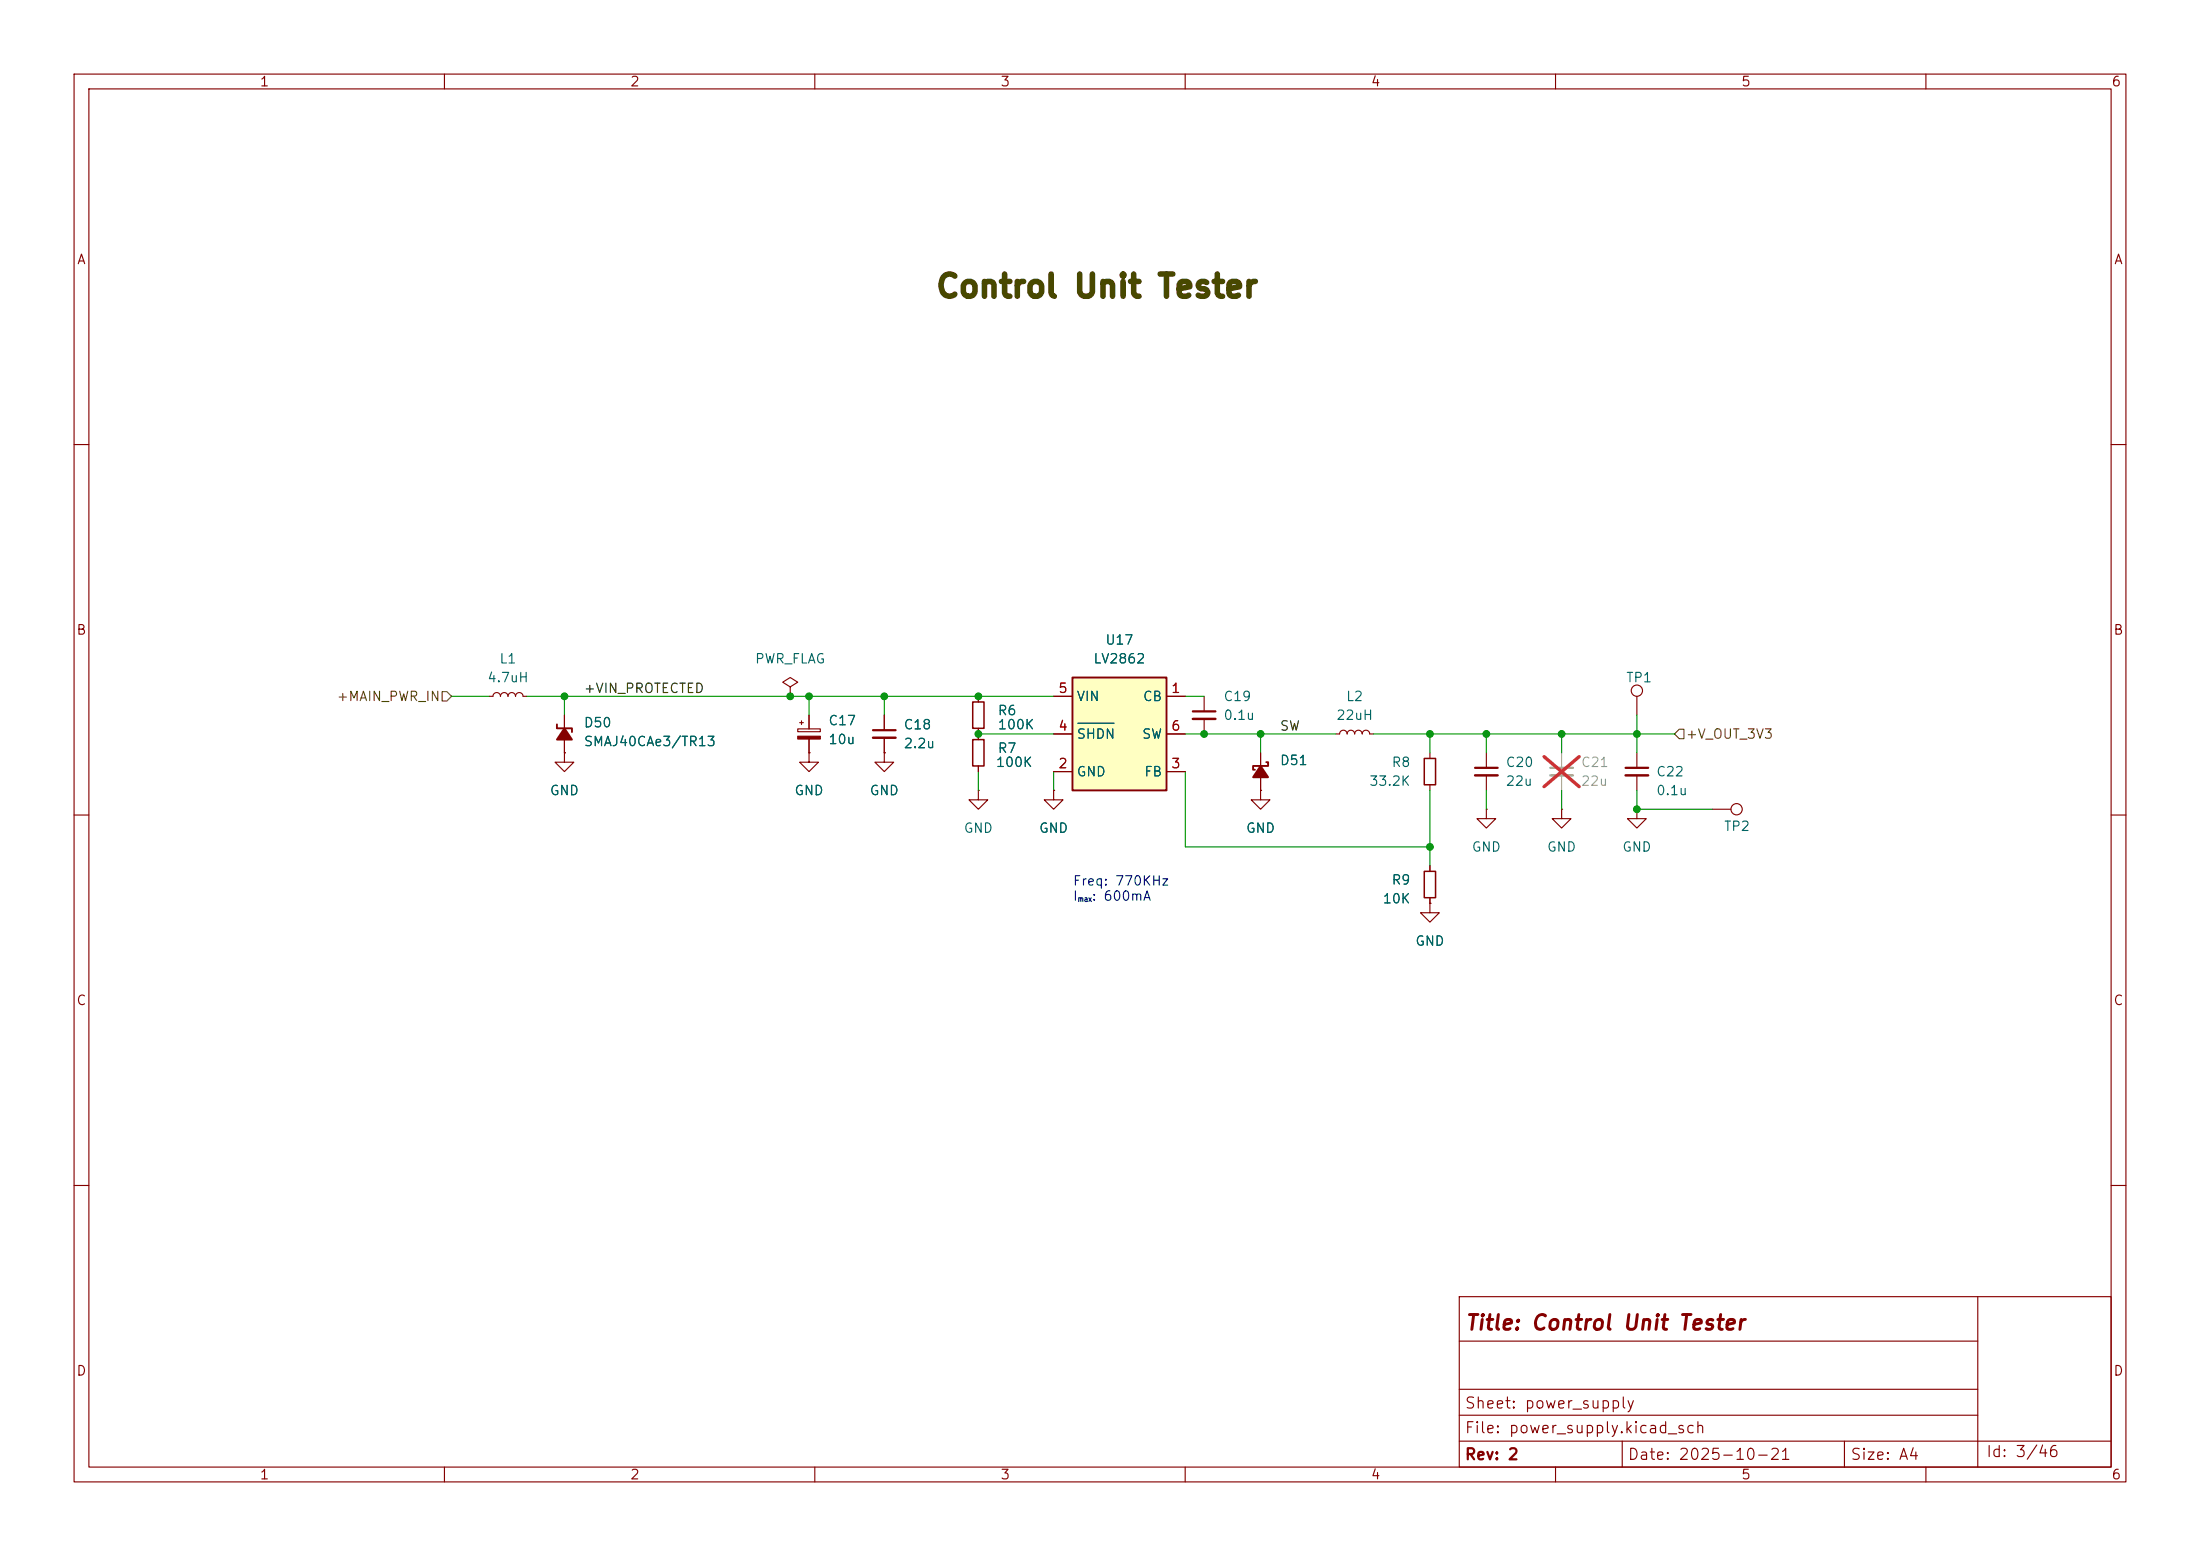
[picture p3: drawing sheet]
<svg xmlns="http://www.w3.org/2000/svg" width="297mm" height="210mm" viewBox="0 0 297 210" stroke-linecap="round" stroke-linejoin="round" font-family="sans-serif">
<g fill="none" stroke="#840000" stroke-width=".15">
<path d="M10 10h277v190h-277zM12 12h273v186h-273zM60 10v2M110 10v2M160 10v2M210 10v2M260 10v2M10 60h2M285 60h2M162.6 94v2M162.6 97v2.1M180.3 99.1h.5a.51 .51 0 0 1 .6-.5 .51 .51 0 0 1 .5 .5 .51 .51 0 0 1 .5-.5 .51 .51 0 0 1 .5 .5 .51 .51 0 0 1 .5-.5 .51 .51 0 0 1 .5 .5 .51 .51 0 0 1 .5-.5 .51 .51 0 0 1 .5 .5h.5"/>
<path d="M221 94v2.5M10 110h2M119.4 101.6v1.3h1.2l-1.2 1.2-1.3-1.2h1.3M119.4 101.6h.1M142.2 106.7v1.3h1.3l-1.3 1.2-1.2-1.2h1.2M142.2 106.7h.1M170.2 106.7v1.3h1.2l-1.2 1.2-1.3-1.2h1.3M170.2 106.7h.1M170.2 101.6v5.1M193 101.6v.8M193 105.9v.8M193 116.8v.8"/>
<path d="M200.7 109.2v1.3h1.2l-1.2 1.3-1.3-1.3h1.3M200.7 109.2h.1M200.7 101.6v2M200.7 104.6v2.1M210.8 109.2v1.3h1.3l-1.3 1.3-1.3-1.3h1.3M210.8 109.2h.1M221 109.2v1.3h1.2l-1.2 1.3-1.3-1.3h1.3M221 109.2h.1M221 101.6v2M221 104.6v2.1M231.1 109.2h2.6M285 110h2"/>
<path d="M193 121.9v1.3h1.3l-1.3 1.3-1.2-1.3h1.2M193 121.9h.1M193 121.2v.7M10 160h2M197 175h88v23h-88zM267 175v23M285 160h2M60 198v2M110 198v2M160 198v2M197 194.5h88M197 191h70"/>
<path d="M197 187.5h70M197 181h70M210 198v2M219 194.5v3.5M249 194.5v3.5M260 198v2"/>
<circle cx="221" cy="93.2" r=".76"/>
<circle cx="234.4" cy="109.2" r=".76"/>
</g>
<path d="M192.3 117.6h1.5v3.6h-1.5zM192.3 102.4h1.5v3.5h-1.5z" fill="none" stroke="#840000" stroke-width=".2"/>
<path d="M170.9 102.9h.3v.5h-2v.5h.2" fill="none" stroke="#840000" stroke-width=".25"/>
<path d="M170.2 103.4l1 1.5h-2z" fill="#840000" stroke="#840000" stroke-width=".25"/>
<path d="M209.3 103.6h3" fill="none" stroke="#a1a1a1" stroke-width=".3"/>
<path d="M209.3 104.6h3" fill="none" stroke="#a1a1a1" stroke-width=".33"/>
<path d="M210.8 101.6v2M210.8 104.6v2.1" fill="none" stroke="#a1a1a1" stroke-width=".15"/>
<path d="M208.5 102.1l4.7 4.1M213.2 102.1l-4.7 4.1" fill="none" stroke="#e12e31" stroke-width=".46"/>
<path d="M161 96h3.1M199.1 103.6h3.1M219.5 103.6h3" fill="none" stroke="#840000" stroke-width=".3"/>
<path d="M161 97h3.1M199.1 104.6h3.1M219.5 104.6h3" fill="none" stroke="#840000" stroke-width=".33"/>
<path d="M144.8 91.4h12.7v15.3h-12.7z" fill="#ffffc2"/>
<path d="M75.2 98.3h2v.5M75.2 97.8v.5M144.8 91.4h12.7v15.3h-12.7z" fill="none" stroke="#840000" stroke-width=".25"/>
<g fill="none" stroke="#840000" stroke-width=".15">
<path d="M66 94h.5a.51 .51 0 0 1 .6-.5 .51 .51 0 0 1 .5 .5 .51 .51 0 0 1 .5-.5 .51 .51 0 0 1 .5 .5 .51 .51 0 0 1 .5-.5 .51 .51 0 0 1 .5 .5 .51 .51 0 0 1 .5-.5 .51 .51 0 0 1 .5 .5h.5M76.2 96.5v5.1M106.7 92.7l1-.6-1-.7-1 .7 1 .6v1.3M106.7 94h.1M107.7 98.4h3v.4h-3zM107.9 97.5h.6M108.2 97.3v.5M109.2 96.5v1.9M109.2 99.7v1.9M119.4 96.5v2.1M119.4 99.6v2M132.1 94v.7"/>
<path d="M132.1 98.3v1.5M142.2 94h2.6M142.2 99.1h2.6M157.5 94h2.5M157.5 99.1h2.5M76.2 101.6v1.3h1.3l-1.3 1.2-1.3-1.2h1.3M76.2 101.6h.1M109.2 101.6v1.3h1.3l-1.3 1.2-1.3-1.2h1.3M109.2 101.6h.1M119.4 101.6h.1M132.1 106.7v1.3h1.2l-1.2 1.2-1.3-1.2h1.3M132.1 106.7h.1"/>
<path d="M132.1 103.4v.7M142.2 106.7h.1M142.2 104.1h2.6M157.5 104.1h2.5M170.2 106.7h.1M170.2 101.6v1.8M170.2 104.9v1.8M193 116.8v.8M193 121.9h.1M193 121.2v.7"/>
</g>
<path d="M145.5 97.6h4.9" fill="none" stroke="#006464" stroke-width=".15"/>
<path d="M131.3 94.7h1.5v3.6h-1.5zM131.3 99.8h1.5v3.6h-1.5z" fill="none" stroke="#840000" stroke-width=".2"/>
<path d="M76.2 98.3l1 1.5h-2z" fill="#840000" stroke="#840000" stroke-width=".25"/>
<path d="M107.7 99.4h3v.3h-3z" fill="#840000" stroke="#840000" stroke-width=".15"/>
<path d="M117.9 98.6h3" fill="none" stroke="#840000" stroke-width=".3"/>
<path d="M117.9 99.6h3" fill="none" stroke="#840000" stroke-width=".33"/>
<path d="M59.7 93.3h.6l.7 .7-.7 .6h-.6zM226.7 98.4h.6v1.3h-.6l-.6-.6z" fill="none" stroke="#725600" stroke-width=".15"/>
<g fill="none" stroke="#009600" stroke-width=".15">
<path d="M61 94h5M71.1 94h71.1M76.2 94v2.5M109.2 94v2.5M119.4 94v2.5M132.1 99.1h10.1M160 99.1h20.3M160 94h2.6M170.2 99.1v2.5M185.4 99.1h40.7M193 99.1v2.5M200.7 99.1v2.5"/>
<path d="M210.8 99.1v2.5M221 96.5v5.1M132.1 104.1v2.6M142.2 104.1v2.6M160 104.1v10.2h33M193 106.7v10.1M200.7 106.7v2.5M210.8 106.7v2.5M221 106.7v2.5h10.1"/>
</g>
<g fill="#009600" stroke="#009600" stroke-width=".14">
<circle cx="210.8" cy="99.1" r=".46"/>
<circle cx="200.7" cy="99.1" r=".46"/>
<circle cx="221" cy="99.1" r=".46"/>
<circle cx="193" cy="99.1" r=".46"/>
<circle cx="193" cy="114.3" r=".46"/>
<circle cx="221" cy="109.2" r=".46"/>
<circle cx="170.2" cy="99.1" r=".46"/>
<circle cx="162.6" cy="99.1" r=".46"/>
<circle cx="132.1" cy="94" r=".46"/>
<circle cx="132.1" cy="99.1" r=".46"/>
<circle cx="106.7" cy="94" r=".46"/>
<circle cx="76.2" cy="94" r=".46"/>
<circle cx="109.2" cy="94" r=".46"/>
<circle cx="119.4" cy="94" r=".46"/>
</g>
<text font-size="3" fill="#484800" x="126.2" y="40.9">Control Unit Tester</text>
<text font-size="2" fill="#840000" x="197.7" y="180">Title: Control Unit Tester</text>
<g font-size="1.5" fill="#840000">
<text x="197.6" y="190.5">Sheet: power_supply</text>
<text x="197.6" y="193.8">File: power_supply.kicad_sch</text>
<text x="197.6" y="197.4">Rev: 2</text>
<text x="219.6" y="197.4">Date: 2025-10-21</text>
<text x="249.7" y="197.4">Size: A4</text>
<text x="268" y="197">Id: 3/46</text>
</g>
<g font-size="1.3" fill="#840000">
<text x="35" y="12">1</text>
<text x="85" y="12">2</text>
<text x="135" y="12">3</text>
<text x="185" y="12">4</text>
<text x="235" y="12">5</text>
<text x="285" y="12">6</text>
<text x="10.3" y="36">A</text>
<text x="285.3" y="36">A</text>
<text x="10.2" y="86">B</text>
<text x="285.2" y="86">B</text>
<text x="10.2" y="136">C</text>
<text x="285.2" y="136">C</text>
<text x="10.2" y="186">D</text>
<text x="285.2" y="186">D</text>
<text x="35" y="200">1</text>
<text x="85" y="200">2</text>
<text x="135" y="200">3</text>
<text x="185" y="200">4</text>
<text x="235" y="200">5</text>
<text x="285" y="200">6</text>
</g>
<g font-size="1.3" fill="#006464">
<text x="67.3" y="89.9">L1</text>
<text x="101.8" y="89.9">PWR_FLAG</text>
<text x="147.5" y="89.9">LV2862</text>
<text x="149.1" y="87.3">U17</text>
<text x="65.7" y="92.4">4.7uH</text>
<text x="145.3" y="94.9">VIN</text>
<text x="154.2" y="94.9">CB</text>
<text x="165.1" y="94.9">C19</text>
<text x="181.6" y="94.9">L2</text>
<text x="219.4" y="92.4">TP1</text>
<text x="78.7" y="98.5">D50</text>
<text x="78.7" y="101">SMAJ40CAe3/TR13</text>
<text x="111.7" y="98.2">C17</text>
<text x="111.7" y="100.7">10u</text>
<text x="121.9" y="98.8">C18</text>
<text x="121.9" y="101.3">2.2u</text>
<text x="134.6" y="96.8">R6</text>
<text x="134.6" y="98.8">100K</text>
<text x="134.6" y="101.9">R7</text>
<text x="145.3" y="100">SHDN</text>
<text x="154.1" y="100">SW</text>
<text x="165.1" y="97.5">0.1u</text>
<text x="180.3" y="97.5">22uH</text>
<text x="74.1" y="107.6">GND</text>
<text x="107.2" y="107.6">GND</text>
<text x="117.3" y="107.6">GND</text>
<text x="134.4" y="103.8">100K</text>
<text x="145.3" y="105.1">GND</text>
<text x="154.4" y="105.1">FB</text>
<text x="172.7" y="103.6">D51</text>
<text x="184.8" y="106.4">33.2K</text>
<text x="187.8" y="103.8">R8</text>
<text x="203.2" y="103.8">C20</text>
<text x="203.2" y="106.4">22u</text>
<text x="223.5" y="105.1">C22</text>
<text x="223.5" y="107.6">0.1u</text>
<text x="130" y="112.7">GND</text>
<text x="140.2" y="112.7">GND</text>
<text x="168.1" y="112.7">GND</text>
<text x="232.6" y="112.5">TP2</text>
<text x="187.8" y="119.7">R9</text>
<text x="198.6" y="115.3">GND</text>
<text x="208.8" y="115.3">GND</text>
<text x="218.9" y="115.3">GND</text>
<text x="186.6" y="122.2">10K</text>
<text x="191" y="128">GND</text>
</g>
<g font-size="1.3" fill="#725600">
<text x="45.4" y="94.9">+MAIN_PWR_IN</text>
<text x="227.5" y="100">+V_OUT_3V3</text>
</g>
<g font-size="1.3" fill="#0f0f0f">
<text x="78.7" y="93.9">+VIN_PROTECTED</text>
<text x="172.7" y="98.9">SW</text>
</g>
<g font-size="1.3" fill="#a90000">
<text x="142.8" y="93.8">5</text>
<text x="158" y="93.8">1</text>
<text x="142.8" y="98.9">4</text>
<text x="158" y="98.9">6</text>
<text x="142.8" y="104">2</text>
<text x="158" y="104">3</text>
</g>
<g font-size="1.3" fill="#989898">
<text x="213.3" y="103.8">C21</text>
<text x="213.3" y="106.4">22u</text>
</g>
<g font-size="1.3" fill="#0000c2">
<text x="144.8" y="119.8">Freq: 770KHz</text>
<text x="144.8" y="121.9">I</text>
<text x="147.3" y="121.9">: 600mA</text>
</g>
<text font-size=".8" fill="#0000c2" x="145.4" y="121.9">max</text>
</svg>
